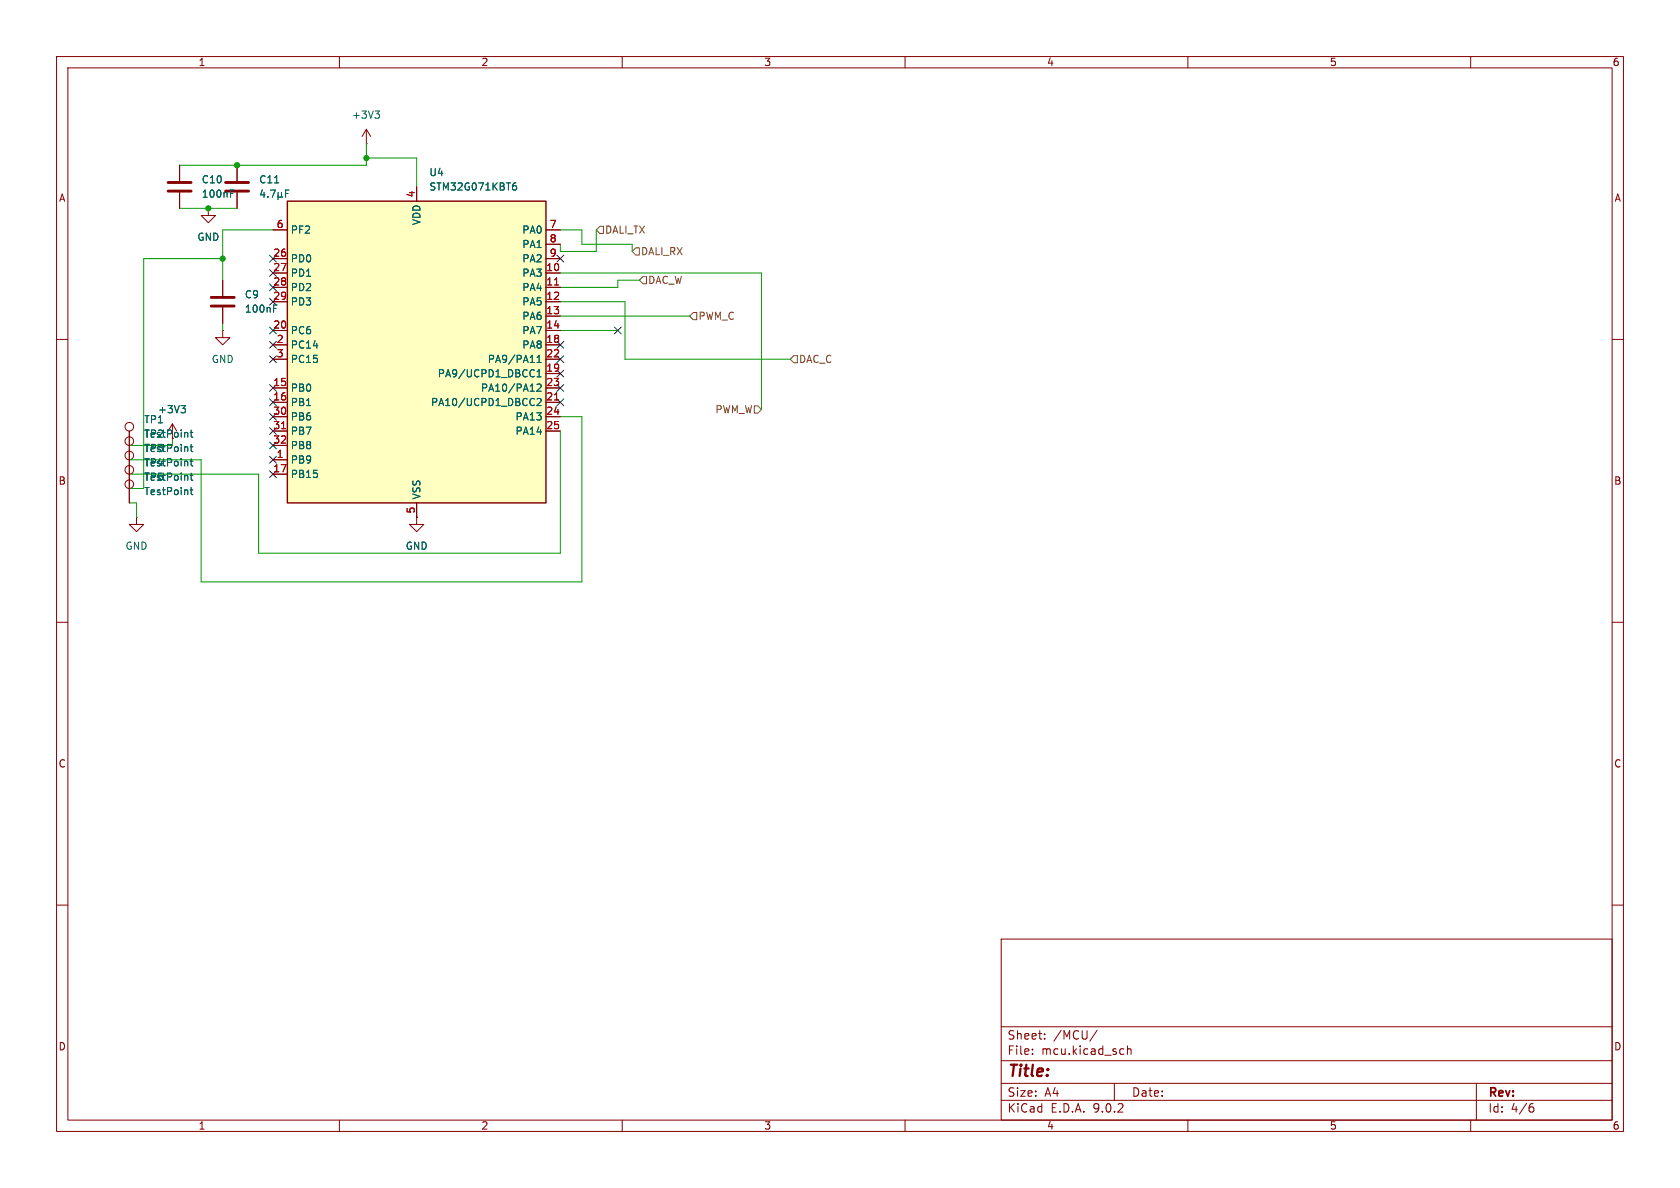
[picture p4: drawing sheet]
(kicad_sch
 (version 20250114)
 (generator "eeschema")
 (generator_version "9.0")
 (paper "A4")
 (lib_symbols
  (symbol "Connector:TestPoint"
   (pin_numbers (hide yes))
   (pin_names
    (offset 0.762) (hide yes)) (exclude_from_sim no) (in_bom yes) (on_board yes)
   (property "Reference" "TP" (at 0 6.858 0) (effects (font (size 1.27 1.27))))
   (property "Value" "TestPoint" (at 0 5.08 0) (effects (font (size 1.27 1.27))))
   (property "Footprint" "" (at 5.08 0 0) (effects (font (size 1.27 1.27)) (hide yes)))
   (property "Datasheet" "~" (at 5.08 0 0) (effects (font (size 1.27 1.27)) (hide yes)))
   (property "Description" "test point" (at 0 0 0) (effects (font (size 1.27 1.27)) (hide yes)))
   (symbol "TestPoint_0_1"
    (circle (center 0 3.302) (radius 0.762) (stroke (width 0) (type default)) (fill (type none))))
   (symbol "TestPoint_1_1"
    (pin passive line (at 0 0 90) (length 2.54) (name "1" (effects (font (size 1.27 1.27)))) (number "1" (effects (font (size 1.27 1.27))))))
   (embedded_fonts no))
  (symbol "Device:C"
   (pin_numbers (hide yes))
   (pin_names
    (offset 0.254)) (exclude_from_sim no) (in_bom yes) (on_board yes)
   (property "Reference" "C" (at 0.635 2.54 0) (effects (font (size 1.27 1.27)) (justify left)))
   (property "Value" "C" (at 0.635 -2.54 0) (effects (font (size 1.27 1.27)) (justify left)))
   (property "Footprint" "" (at 0.9652 -3.81 0) (effects (font (size 1.27 1.27)) (hide yes)))
   (property "Datasheet" "~" (at 0 0 0) (effects (font (size 1.27 1.27)) (hide yes)))
   (property "Description" "Unpolarized capacitor" (at 0 0 0) (effects (font (size 1.27 1.27)) (hide yes)))
   (symbol "C_0_1"
    (polyline (pts (xy -2.032 0.762) (xy 2.032 0.762)) (stroke (width 0.508) (type default)) (fill (type none)))
    (polyline (pts (xy -2.032 -0.762) (xy 2.032 -0.762)) (stroke (width 0.508) (type default)) (fill (type none))))
   (symbol "C_1_1"
    (pin passive line (at 0 3.81 270) (length 2.794) (name "~" (effects (font (size 1.27 1.27)))) (number "1" (effects (font (size 1.27 1.27)))))
    (pin passive line (at 0 -3.81 90) (length 2.794) (name "~" (effects (font (size 1.27 1.27)))) (number "2" (effects (font (size 1.27 1.27))))))
   (embedded_fonts no))
  (symbol "MCU_ST_STM32G0:STM32G071K8TxN" (exclude_from_sim no) (in_bom yes) (on_board yes)
   (property "Reference" "U" (at -22.86 29.21 0) (effects (font (size 1.27 1.27)) (justify left)))
   (property "Value" "STM32G071K8TxN" (at 2.54 29.21 0) (effects (font (size 1.27 1.27)) (justify left)))
   (property "Footprint" "Package_QFP:LQFP-32_7x7mm_P0.8mm" (at -22.86 -25.4 0) (effects (font (size 1.27 1.27)) (justify right) (hide yes)))
   (property "Datasheet" "https://www.st.com/resource/en/datasheet/stm32g071k8.pdf" (at 0 0 0) (effects (font (size 1.27 1.27)) (hide yes)))
   (property "Description" "STMicroelectronics Arm Cortex-M0+ MCU, 64KB flash, 36KB RAM, 64 MHz, 1.7-3.6V, 30 GPIO, LQFP32" (at 0 0 0) (effects (font (size 1.27 1.27)) (hide yes)))
   (symbol "STM32G071K8TxN_0_1"
    (rectangle (start -22.86 -25.4) (end 22.86 27.94) (stroke (width 0.254) (type default)) (fill (type background))))
   (symbol "STM32G071K8TxN_1_1"
    (pin bidirectional line (at -25.4 22.86 0) (length 2.54) (name "PF2" (effects (font (size 1.27 1.27)))) (number "6" (effects (font (size 1.27 1.27))))
    (alternate "RCC_MCO" bidirectional line))
    (pin bidirectional line (at -25.4 17.78 0) (length 2.54) (name "PD0" (effects (font (size 1.27 1.27)))) (number "26" (effects (font (size 1.27 1.27))))
    (alternate "SPI2_NSS" bidirectional line)
    (alternate "TIM16_CH1" bidirectional line)
    (alternate "UCPD2_CC1" bidirectional line))
    (pin bidirectional line (at -25.4 15.24 0) (length 2.54) (name "PD1" (effects (font (size 1.27 1.27)))) (number "27" (effects (font (size 1.27 1.27))))
    (alternate "SPI2_SCK" bidirectional line)
    (alternate "TIM17_CH1" bidirectional line)
    (alternate "UCPD2_DBCC1" bidirectional line))
    (pin bidirectional line (at -25.4 12.7 0) (length 2.54) (name "PD2" (effects (font (size 1.27 1.27)))) (number "28" (effects (font (size 1.27 1.27))))
    (alternate "TIM1_CH1N" bidirectional line)
    (alternate "TIM3_ETR" bidirectional line)
    (alternate "UCPD2_CC2" bidirectional line)
    (alternate "USART3_CK" bidirectional line)
    (alternate "USART3_DE" bidirectional line)
    (alternate "USART3_RTS" bidirectional line))
    (pin bidirectional line (at -25.4 10.16 0) (length 2.54) (name "PD3" (effects (font (size 1.27 1.27)))) (number "29" (effects (font (size 1.27 1.27))))
    (alternate "SPI2_MISO" bidirectional line)
    (alternate "TIM1_CH2N" bidirectional line)
    (alternate "UCPD2_DBCC2" bidirectional line)
    (alternate "USART2_CTS" bidirectional line)
    (alternate "USART2_NSS" bidirectional line))
    (pin bidirectional line (at -25.4 5.08 0) (length 2.54) (name "PC6" (effects (font (size 1.27 1.27)))) (number "20" (effects (font (size 1.27 1.27))))
    (alternate "TIM2_CH3" bidirectional line)
    (alternate "TIM3_CH1" bidirectional line)
    (alternate "UCPD1_FRSTX1" bidirectional line)
    (alternate "UCPD1_FRSTX2" bidirectional line))
    (pin bidirectional line (at -25.4 2.54 0) (length 2.54) (name "PC14" (effects (font (size 1.27 1.27)))) (number "2" (effects (font (size 1.27 1.27))))
    (alternate "RCC_OSC32_IN" bidirectional line)
    (alternate "RCC_OSC_IN" bidirectional line)
    (alternate "TIM1_BK2" bidirectional line))
    (pin bidirectional line (at -25.4 0 0) (length 2.54) (name "PC15" (effects (font (size 1.27 1.27)))) (number "3" (effects (font (size 1.27 1.27))))
    (alternate "RCC_OSC32_EN" bidirectional line)
    (alternate "RCC_OSC32_OUT" bidirectional line)
    (alternate "RCC_OSC_EN" bidirectional line)
    (alternate "TIM15_BK" bidirectional line))
    (pin bidirectional line (at -25.4 -5.08 0) (length 2.54) (name "PB0" (effects (font (size 1.27 1.27)))) (number "15" (effects (font (size 1.27 1.27))))
    (alternate "ADC1_IN8" bidirectional line)
    (alternate "COMP1_OUT" bidirectional line)
    (alternate "I2S1_WS" bidirectional line)
    (alternate "LPTIM1_OUT" bidirectional line)
    (alternate "SPI1_NSS" bidirectional line)
    (alternate "TIM1_CH2N" bidirectional line)
    (alternate "TIM3_CH3" bidirectional line)
    (alternate "UCPD1_FRSTX1" bidirectional line)
    (alternate "UCPD1_FRSTX2" bidirectional line)
    (alternate "USART3_RX" bidirectional line))
    (pin bidirectional line (at -25.4 -7.62 0) (length 2.54) (name "PB1" (effects (font (size 1.27 1.27)))) (number "16" (effects (font (size 1.27 1.27))))
    (alternate "ADC1_IN9" bidirectional line)
    (alternate "COMP1_INM" bidirectional line)
    (alternate "LPTIM2_IN1" bidirectional line)
    (alternate "LPUART1_DE" bidirectional line)
    (alternate "LPUART1_RTS" bidirectional line)
    (alternate "TIM14_CH1" bidirectional line)
    (alternate "TIM1_CH3N" bidirectional line)
    (alternate "TIM3_CH4" bidirectional line)
    (alternate "USART3_CK" bidirectional line)
    (alternate "USART3_DE" bidirectional line)
    (alternate "USART3_RTS" bidirectional line))
    (pin bidirectional line (at -25.4 -10.16 0) (length 2.54) (name "PB6" (effects (font (size 1.27 1.27)))) (number "30" (effects (font (size 1.27 1.27))))
    (alternate "COMP2_INP" bidirectional line)
    (alternate "I2C1_SCL" bidirectional line)
    (alternate "LPTIM1_ETR" bidirectional line)
    (alternate "SPI2_MISO" bidirectional line)
    (alternate "TIM16_CH1N" bidirectional line)
    (alternate "TIM1_CH3" bidirectional line)
    (alternate "USART1_TX" bidirectional line))
    (pin bidirectional line (at -25.4 -12.7 0) (length 2.54) (name "PB7" (effects (font (size 1.27 1.27)))) (number "31" (effects (font (size 1.27 1.27))))
    (alternate "COMP2_INM" bidirectional line)
    (alternate "I2C1_SDA" bidirectional line)
    (alternate "LPTIM1_IN2" bidirectional line)
    (alternate "SPI2_MOSI" bidirectional line)
    (alternate "SYS_PVD_IN" bidirectional line)
    (alternate "TIM17_CH1N" bidirectional line)
    (alternate "USART1_RX" bidirectional line)
    (alternate "USART4_CTS" bidirectional line)
    (alternate "USART4_NSS" bidirectional line))
    (pin bidirectional line (at -25.4 -15.24 0) (length 2.54) (name "PB8" (effects (font (size 1.27 1.27)))) (number "32" (effects (font (size 1.27 1.27))))
    (alternate "CEC" bidirectional line)
    (alternate "I2C1_SCL" bidirectional line)
    (alternate "SPI2_SCK" bidirectional line)
    (alternate "TIM15_BK" bidirectional line)
    (alternate "TIM16_CH1" bidirectional line)
    (alternate "USART3_TX" bidirectional line))
    (pin bidirectional line (at -25.4 -17.78 0) (length 2.54) (name "PB9" (effects (font (size 1.27 1.27)))) (number "1" (effects (font (size 1.27 1.27))))
    (alternate "DAC1_EXTI9" bidirectional line)
    (alternate "I2C1_SDA" bidirectional line)
    (alternate "IR_OUT" bidirectional line)
    (alternate "SPI2_NSS" bidirectional line)
    (alternate "TIM17_CH1" bidirectional line)
    (alternate "UCPD2_FRSTX1" bidirectional line)
    (alternate "UCPD2_FRSTX2" bidirectional line)
    (alternate "USART3_RX" bidirectional line))
    (pin bidirectional line (at -25.4 -20.32 0) (length 2.54) (name "PB15" (effects (font (size 1.27 1.27)))) (number "17" (effects (font (size 1.27 1.27))))
    (alternate "RTC_REFIN" bidirectional line)
    (alternate "SPI2_MOSI" bidirectional line)
    (alternate "TIM15_CH1N" bidirectional line)
    (alternate "TIM15_CH2" bidirectional line)
    (alternate "TIM1_CH3N" bidirectional line)
    (alternate "UCPD1_CC2" bidirectional line))
    (pin power_in line (at 0 30.48 270) (length 2.54) (name "VDD" (effects (font (size 1.27 1.27)))) (number "4" (effects (font (size 1.27 1.27)))))
    (pin power_in line (at 0 -27.94 90) (length 2.54) (name "VSS" (effects (font (size 1.27 1.27)))) (number "5" (effects (font (size 1.27 1.27)))))
    (pin bidirectional line (at 25.4 22.86 180) (length 2.54) (name "PA0" (effects (font (size 1.27 1.27)))) (number "7" (effects (font (size 1.27 1.27))))
    (alternate "ADC1_IN0" bidirectional line)
    (alternate "COMP1_INM" bidirectional line)
    (alternate "COMP1_OUT" bidirectional line)
    (alternate "LPTIM1_OUT" bidirectional line)
    (alternate "RTC_TAMP_IN2" bidirectional line)
    (alternate "SPI2_SCK" bidirectional line)
    (alternate "SYS_WKUP1" bidirectional line)
    (alternate "TIM2_CH1" bidirectional line)
    (alternate "TIM2_ETR" bidirectional line)
    (alternate "UCPD2_FRSTX1" bidirectional line)
    (alternate "UCPD2_FRSTX2" bidirectional line)
    (alternate "USART2_CTS" bidirectional line)
    (alternate "USART2_NSS" bidirectional line)
    (alternate "USART4_TX" bidirectional line))
    (pin bidirectional line (at 25.4 20.32 180) (length 2.54) (name "PA1" (effects (font (size 1.27 1.27)))) (number "8" (effects (font (size 1.27 1.27))))
    (alternate "ADC1_IN1" bidirectional line)
    (alternate "COMP1_INP" bidirectional line)
    (alternate "I2C1_SMBA" bidirectional line)
    (alternate "I2S1_CK" bidirectional line)
    (alternate "SPI1_SCK" bidirectional line)
    (alternate "TIM15_CH1N" bidirectional line)
    (alternate "TIM2_CH2" bidirectional line)
    (alternate "USART2_CK" bidirectional line)
    (alternate "USART2_DE" bidirectional line)
    (alternate "USART2_RTS" bidirectional line)
    (alternate "USART4_RX" bidirectional line))
    (pin bidirectional line (at 25.4 17.78 180) (length 2.54) (name "PA2" (effects (font (size 1.27 1.27)))) (number "9" (effects (font (size 1.27 1.27))))
    (alternate "ADC1_IN2" bidirectional line)
    (alternate "COMP2_INM" bidirectional line)
    (alternate "COMP2_OUT" bidirectional line)
    (alternate "I2S1_SD" bidirectional line)
    (alternate "LPUART1_TX" bidirectional line)
    (alternate "RCC_LSCO" bidirectional line)
    (alternate "SPI1_MOSI" bidirectional line)
    (alternate "SYS_WKUP4" bidirectional line)
    (alternate "TIM15_CH1" bidirectional line)
    (alternate "TIM2_CH3" bidirectional line)
    (alternate "UCPD1_FRSTX1" bidirectional line)
    (alternate "UCPD1_FRSTX2" bidirectional line)
    (alternate "USART2_TX" bidirectional line))
    (pin bidirectional line (at 25.4 15.24 180) (length 2.54) (name "PA3" (effects (font (size 1.27 1.27)))) (number "10" (effects (font (size 1.27 1.27))))
    (alternate "ADC1_IN3" bidirectional line)
    (alternate "COMP2_INP" bidirectional line)
    (alternate "LPUART1_RX" bidirectional line)
    (alternate "SPI2_MISO" bidirectional line)
    (alternate "TIM15_CH2" bidirectional line)
    (alternate "TIM2_CH4" bidirectional line)
    (alternate "UCPD2_FRSTX1" bidirectional line)
    (alternate "UCPD2_FRSTX2" bidirectional line)
    (alternate "USART2_RX" bidirectional line))
    (pin bidirectional line (at 25.4 12.7 180) (length 2.54) (name "PA4" (effects (font (size 1.27 1.27)))) (number "11" (effects (font (size 1.27 1.27))))
    (alternate "ADC1_IN4" bidirectional line)
    (alternate "DAC1_OUT1" bidirectional line)
    (alternate "I2S1_WS" bidirectional line)
    (alternate "LPTIM2_OUT" bidirectional line)
    (alternate "RTC_OUT_ALARM" bidirectional line)
    (alternate "RTC_OUT_CALIB" bidirectional line)
    (alternate "RTC_TAMP_IN1" bidirectional line)
    (alternate "RTC_TS" bidirectional line)
    (alternate "SPI1_NSS" bidirectional line)
    (alternate "SPI2_MOSI" bidirectional line)
    (alternate "SYS_WKUP2" bidirectional line)
    (alternate "TIM14_CH1" bidirectional line)
    (alternate "UCPD2_FRSTX1" bidirectional line)
    (alternate "UCPD2_FRSTX2" bidirectional line))
    (pin bidirectional line (at 25.4 10.16 180) (length 2.54) (name "PA5" (effects (font (size 1.27 1.27)))) (number "12" (effects (font (size 1.27 1.27))))
    (alternate "ADC1_IN5" bidirectional line)
    (alternate "CEC" bidirectional line)
    (alternate "DAC1_OUT2" bidirectional line)
    (alternate "I2S1_CK" bidirectional line)
    (alternate "LPTIM2_ETR" bidirectional line)
    (alternate "SPI1_SCK" bidirectional line)
    (alternate "TIM2_CH1" bidirectional line)
    (alternate "TIM2_ETR" bidirectional line)
    (alternate "UCPD1_FRSTX1" bidirectional line)
    (alternate "UCPD1_FRSTX2" bidirectional line)
    (alternate "USART3_TX" bidirectional line))
    (pin bidirectional line (at 25.4 7.62 180) (length 2.54) (name "PA6" (effects (font (size 1.27 1.27)))) (number "13" (effects (font (size 1.27 1.27))))
    (alternate "ADC1_IN6" bidirectional line)
    (alternate "COMP1_OUT" bidirectional line)
    (alternate "I2S1_MCK" bidirectional line)
    (alternate "LPUART1_CTS" bidirectional line)
    (alternate "SPI1_MISO" bidirectional line)
    (alternate "TIM16_CH1" bidirectional line)
    (alternate "TIM1_BK" bidirectional line)
    (alternate "TIM3_CH1" bidirectional line)
    (alternate "USART3_CTS" bidirectional line)
    (alternate "USART3_NSS" bidirectional line))
    (pin bidirectional line (at 25.4 5.08 180) (length 2.54) (name "PA7" (effects (font (size 1.27 1.27)))) (number "14" (effects (font (size 1.27 1.27))))
    (alternate "ADC1_IN7" bidirectional line)
    (alternate "COMP2_OUT" bidirectional line)
    (alternate "I2S1_SD" bidirectional line)
    (alternate "SPI1_MOSI" bidirectional line)
    (alternate "TIM14_CH1" bidirectional line)
    (alternate "TIM17_CH1" bidirectional line)
    (alternate "TIM1_CH1N" bidirectional line)
    (alternate "TIM3_CH2" bidirectional line)
    (alternate "UCPD1_FRSTX1" bidirectional line)
    (alternate "UCPD1_FRSTX2" bidirectional line))
    (pin bidirectional line (at 25.4 2.54 180) (length 2.54) (name "PA8" (effects (font (size 1.27 1.27)))) (number "18" (effects (font (size 1.27 1.27))))
    (alternate "LPTIM2_OUT" bidirectional line)
    (alternate "RCC_MCO" bidirectional line)
    (alternate "SPI2_NSS" bidirectional line)
    (alternate "TIM1_CH1" bidirectional line)
    (alternate "UCPD1_CC1" bidirectional line))
    (pin bidirectional line (at 25.4 0 180) (length 2.54) (name "PA9/PA11" (effects (font (size 1.27 1.27)))) (number "22" (effects (font (size 1.27 1.27))))
    (alternate "ADC1_EXTI11 (PA11)" bidirectional line)
    (alternate "COMP1_OUT (PA11)" bidirectional line)
    (alternate "DAC1_EXTI9 (PA9)" bidirectional line)
    (alternate "I2C1_SCL (PA9)" bidirectional line)
    (alternate "I2C2_SCL (PA11)" bidirectional line)
    (alternate "I2S1_MCK (PA11)" bidirectional line)
    (alternate "PA11" bidirectional line)
    (alternate "PA9" bidirectional line)
    (alternate "RCC_MCO (PA9)" bidirectional line)
    (alternate "SPI1_MISO (PA11)" bidirectional line)
    (alternate "SPI2_MISO (PA9)" bidirectional line)
    (alternate "TIM15_BK (PA9)" bidirectional line)
    (alternate "TIM1_BK2 (PA11)" bidirectional line)
    (alternate "TIM1_CH2 (PA9)" bidirectional line)
    (alternate "TIM1_CH4 (PA11)" bidirectional line)
    (alternate "USART1_CTS (PA11)" bidirectional line)
    (alternate "USART1_NSS (PA11)" bidirectional line)
    (alternate "USART1_TX (PA9)" bidirectional line))
    (pin bidirectional line (at 25.4 -2.54 180) (length 2.54) (name "PA9/UCPD1_DBCC1" (effects (font (size 1.27 1.27)))) (number "19" (effects (font (size 1.27 1.27))))
    (alternate "DAC1_EXTI9 (PA9)" bidirectional line)
    (alternate "I2C1_SCL (PA9)" bidirectional line)
    (alternate "PA9" bidirectional line)
    (alternate "RCC_MCO (PA9)" bidirectional line)
    (alternate "SPI2_MISO (PA9)" bidirectional line)
    (alternate "TIM15_BK (PA9)" bidirectional line)
    (alternate "TIM1_CH2 (PA9)" bidirectional line)
    (alternate "UCPD1_DBCC1" bidirectional line)
    (alternate "UCPD1_DBCC1 (PA9)" bidirectional line)
    (alternate "UCPD1_DBCC1 (UCPD1_DBCC1)" bidirectional line)
    (alternate "USART1_TX (PA9)" bidirectional line))
    (pin bidirectional line (at 25.4 -5.08 180) (length 2.54) (name "PA10/PA12" (effects (font (size 1.27 1.27)))) (number "23" (effects (font (size 1.27 1.27))))
    (alternate "COMP2_OUT (PA12)" bidirectional line)
    (alternate "I2C1_SDA (PA10)" bidirectional line)
    (alternate "I2C2_SDA (PA12)" bidirectional line)
    (alternate "I2S1_SD (PA12)" bidirectional line)
    (alternate "I2S_CKIN (PA12)" bidirectional line)
    (alternate "PA10" bidirectional line)
    (alternate "PA12" bidirectional line)
    (alternate "SPI1_MOSI (PA12)" bidirectional line)
    (alternate "SPI2_MOSI (PA10)" bidirectional line)
    (alternate "TIM17_BK (PA10)" bidirectional line)
    (alternate "TIM1_CH3 (PA10)" bidirectional line)
    (alternate "TIM1_ETR (PA12)" bidirectional line)
    (alternate "USART1_CK (PA12)" bidirectional line)
    (alternate "USART1_DE (PA12)" bidirectional line)
    (alternate "USART1_RTS (PA12)" bidirectional line)
    (alternate "USART1_RX (PA10)" bidirectional line))
    (pin bidirectional line (at 25.4 -7.62 180) (length 2.54) (name "PA10/UCPD1_DBCC2" (effects (font (size 1.27 1.27)))) (number "21" (effects (font (size 1.27 1.27))))
    (alternate "I2C1_SDA (PA10)" bidirectional line)
    (alternate "PA10" bidirectional line)
    (alternate "SPI2_MOSI (PA10)" bidirectional line)
    (alternate "TIM17_BK (PA10)" bidirectional line)
    (alternate "TIM1_CH3 (PA10)" bidirectional line)
    (alternate "UCPD1_DBCC2" bidirectional line)
    (alternate "UCPD1_DBCC2 (PA10)" bidirectional line)
    (alternate "UCPD1_DBCC2 (UCPD1_DBCC2)" bidirectional line)
    (alternate "USART1_RX (PA10)" bidirectional line))
    (pin bidirectional line (at 25.4 -10.16 180) (length 2.54) (name "PA13" (effects (font (size 1.27 1.27)))) (number "24" (effects (font (size 1.27 1.27))))
    (alternate "IR_OUT" bidirectional line)
    (alternate "SYS_SWDIO" bidirectional line))
    (pin bidirectional line (at 25.4 -12.7 180) (length 2.54) (name "PA14" (effects (font (size 1.27 1.27)))) (number "25" (effects (font (size 1.27 1.27))))
    (alternate "SYS_SWCLK" bidirectional line)
    (alternate "USART2_TX" bidirectional line)))
   (embedded_fonts no))
  (symbol "power:+3V3"
   (power)
   (pin_numbers (hide yes))
   (pin_names
    (offset 0) (hide yes)) (exclude_from_sim no) (in_bom yes) (on_board yes)
   (property "Reference" "#PWR" (at 0 -3.81 0) (effects (font (size 1.27 1.27)) (hide yes)))
   (property "Value" "+3V3" (at 0 3.556 0) (effects (font (size 1.27 1.27))))
   (property "Footprint" "" (at 0 0 0) (effects (font (size 1.27 1.27)) (hide yes)))
   (property "Datasheet" "" (at 0 0 0) (effects (font (size 1.27 1.27)) (hide yes)))
   (property "Description" "Power symbol creates a global label with name \"+3V3\"" (at 0 0 0) (effects (font (size 1.27 1.27)) (hide yes)))
   (symbol "+3V3_0_1"
    (polyline (pts (xy -0.762 1.27) (xy 0 2.54)) (stroke (width 0) (type default)) (fill (type none)))
    (polyline (pts (xy 0 2.54) (xy 0.762 1.27)) (stroke (width 0) (type default)) (fill (type none)))
    (polyline (pts (xy 0 0) (xy 0 2.54)) (stroke (width 0) (type default)) (fill (type none))))
   (symbol "+3V3_1_1"
    (pin power_in line (at 0 0 90) (length 0) (name "~" (effects (font (size 1.27 1.27)))) (number "1" (effects (font (size 1.27 1.27))))))
   (embedded_fonts no))
  (symbol "power:GND"
   (power)
   (pin_numbers (hide yes))
   (pin_names
    (offset 0) (hide yes)) (exclude_from_sim no) (in_bom yes) (on_board yes)
   (property "Reference" "#PWR" (at 0 -6.35 0) (effects (font (size 1.27 1.27)) (hide yes)))
   (property "Value" "GND" (at 0 -3.81 0) (effects (font (size 1.27 1.27))))
   (property "Footprint" "" (at 0 0 0) (effects (font (size 1.27 1.27)) (hide yes)))
   (property "Datasheet" "" (at 0 0 0) (effects (font (size 1.27 1.27)) (hide yes)))
   (property "Description" "Power symbol creates a global label with name \"GND\" , ground" (at 0 0 0) (effects (font (size 1.27 1.27)) (hide yes)))
   (symbol "GND_0_1"
    (polyline (pts (xy 0 0) (xy 0 -1.27) (xy 1.27 -1.27) (xy 0 -2.54) (xy -1.27 -1.27) (xy 0 -1.27)) (stroke (width 0) (type default)) (fill (type none))))
   (symbol "GND_1_1"
    (pin power_in line (at 0 0 270) (length 0) (name "~" (effects (font (size 1.27 1.27)))) (number "1" (effects (font (size 1.27 1.27))))))
   (embedded_fonts no)))
 (junction
  (at 36.83 36.83)
  (diameter 0)
  (color 0 0 0 0))
 (junction
  (at 39.37 45.72)
  (diameter 0)
  (color 0 0 0 0))
 (junction
  (at 64.77 27.94)
  (diameter 0)
  (color 0 0 0 0))
 (junction
  (at 41.91 29.21)
  (diameter 0)
  (color 0 0 0 0))
 (no_connect
  (at 48.26 50.8))
 (no_connect
  (at 109.22 58.42))
 (no_connect
  (at 48.26 63.5))
 (no_connect
  (at 48.26 68.58))
 (no_connect
  (at 48.26 71.12))
 (no_connect
  (at 48.26 53.34))
 (no_connect
  (at 48.26 60.96))
 (no_connect
  (at 48.26 45.72))
 (no_connect
  (at 99.06 71.12))
 (no_connect
  (at 99.06 63.5))
 (no_connect
  (at 99.06 60.96))
 (no_connect
  (at 48.26 73.66))
 (no_connect
  (at 48.26 78.74))
 (no_connect
  (at 99.06 68.58))
 (no_connect
  (at 99.06 45.72))
 (no_connect
  (at 48.26 48.26))
 (no_connect
  (at 48.26 58.42))
 (no_connect
  (at 48.26 81.28))
 (no_connect
  (at 99.06 66.04))
 (no_connect
  (at 48.26 76.2))
 (no_connect
  (at 48.26 83.82))
 (wire
  (pts (xy 22.86 81.28) (xy 35.56 81.28))
  (stroke (width 0) (type default)))
 (wire
  (pts (xy 48.26 40.64) (xy 39.37 40.64))
  (stroke (width 0) (type default)))
 (wire
  (pts (xy 99.06 44.45) (xy 99.06 43.18))
  (stroke (width 0) (type default)))
 (wire
  (pts (xy 24.13 88.9) (xy 24.13 91.44))
  (stroke (width 0) (type default)))
 (wire
  (pts (xy 99.06 50.8) (xy 109.22 50.8))
  (stroke (width 0) (type default)))
 (wire
  (pts (xy 73.66 27.94) (xy 73.66 33.02))
  (stroke (width 0) (type default)))
 (wire
  (pts (xy 22.86 83.82) (xy 45.72 83.82))
  (stroke (width 0) (type default)))
 (wire
  (pts (xy 22.86 86.36) (xy 25.4 86.36))
  (stroke (width 0) (type default)))
 (wire
  (pts (xy 41.91 29.21) (xy 64.77 29.21))
  (stroke (width 0) (type default)))
 (wire
  (pts (xy 102.87 102.87) (xy 102.87 73.66))
  (stroke (width 0) (type default)))
 (wire
  (pts (xy 110.49 53.34) (xy 110.49 63.5))
  (stroke (width 0) (type default)))
 (wire
  (pts (xy 109.22 49.53) (xy 113.03 49.53))
  (stroke (width 0) (type default)))
 (wire
  (pts (xy 134.62 48.26) (xy 134.62 72.39))
  (stroke (width 0) (type default)))
 (wire
  (pts (xy 110.49 63.5) (xy 139.7 63.5))
  (stroke (width 0) (type default)))
 (wire
  (pts (xy 36.83 36.83) (xy 41.91 36.83))
  (stroke (width 0) (type default)))
 (wire
  (pts (xy 73.66 27.94) (xy 64.77 27.94))
  (stroke (width 0) (type default)))
 (wire
  (pts (xy 45.72 83.82) (xy 45.72 97.79))
  (stroke (width 0) (type default)))
 (wire
  (pts (xy 31.75 36.83) (xy 36.83 36.83))
  (stroke (width 0) (type default)))
 (wire
  (pts (xy 105.41 44.45) (xy 99.06 44.45))
  (stroke (width 0) (type default)))
 (wire
  (pts (xy 99.06 40.64) (xy 102.87 40.64))
  (stroke (width 0) (type default)))
 (wire
  (pts (xy 39.37 58.42) (xy 39.37 57.15))
  (stroke (width 0) (type default)))
 (wire
  (pts (xy 25.4 86.36) (xy 25.4 45.72))
  (stroke (width 0) (type default)))
 (wire
  (pts (xy 22.86 88.9) (xy 24.13 88.9))
  (stroke (width 0) (type default)))
 (wire
  (pts (xy 64.77 29.21) (xy 64.77 27.94))
  (stroke (width 0) (type default)))
 (wire
  (pts (xy 99.06 97.79) (xy 99.06 76.2))
  (stroke (width 0) (type default)))
 (wire
  (pts (xy 102.87 43.18) (xy 111.76 43.18))
  (stroke (width 0) (type default)))
 (wire
  (pts (xy 102.87 73.66) (xy 99.06 73.66))
  (stroke (width 0) (type default)))
 (wire
  (pts (xy 99.06 58.42) (xy 109.22 58.42))
  (stroke (width 0) (type default)))
 (wire
  (pts (xy 35.56 81.28) (xy 35.56 102.87))
  (stroke (width 0) (type default)))
 (wire
  (pts (xy 111.76 43.18) (xy 111.76 44.45))
  (stroke (width 0) (type default)))
 (wire
  (pts (xy 105.41 40.64) (xy 105.41 44.45))
  (stroke (width 0) (type default)))
 (wire
  (pts (xy 102.87 40.64) (xy 102.87 43.18))
  (stroke (width 0) (type default)))
 (wire
  (pts (xy 39.37 45.72) (xy 39.37 49.53))
  (stroke (width 0) (type default)))
 (wire
  (pts (xy 39.37 40.64) (xy 39.37 45.72))
  (stroke (width 0) (type default)))
 (wire
  (pts (xy 109.22 50.8) (xy 109.22 49.53))
  (stroke (width 0) (type default)))
 (wire
  (pts (xy 99.06 48.26) (xy 134.62 48.26))
  (stroke (width 0) (type default)))
 (wire
  (pts (xy 45.72 97.79) (xy 99.06 97.79))
  (stroke (width 0) (type default)))
 (wire
  (pts (xy 99.06 55.88) (xy 121.92 55.88))
  (stroke (width 0) (type default)))
 (wire
  (pts (xy 30.48 78.74) (xy 22.86 78.74))
  (stroke (width 0) (type default)))
 (wire
  (pts (xy 35.56 102.87) (xy 102.87 102.87))
  (stroke (width 0) (type default)))
 (wire
  (pts (xy 30.48 77.47) (xy 30.48 78.74))
  (stroke (width 0) (type default)))
 (wire
  (pts (xy 99.06 53.34) (xy 110.49 53.34))
  (stroke (width 0) (type default)))
 (wire
  (pts (xy 64.77 27.94) (xy 64.77 25.4))
  (stroke (width 0) (type default)))
 (wire
  (pts (xy 31.75 29.21) (xy 41.91 29.21))
  (stroke (width 0) (type default)))
 (wire
  (pts (xy 25.4 45.72) (xy 39.37 45.72))
  (stroke (width 0) (type default)))
 (hierarchical_label "PWM_W"
  (shape input)
  (at 134.62 72.39 180)
  (effects (font (size 1.27 1.27)) (justify right)))
 (hierarchical_label "DAC_C"
  (shape input)
  (at 139.7 63.5 0)
  (effects (font (size 1.27 1.27)) (justify left)))
 (hierarchical_label "DALI_TX"
  (shape input)
  (at 105.41 40.64 0)
  (effects (font (size 1.27 1.27)) (justify left)))
 (hierarchical_label "PWM_C"
  (shape input)
  (at 121.92 55.88 0)
  (effects (font (size 1.27 1.27)) (justify left)))
 (hierarchical_label "DAC_W"
  (shape input)
  (at 113.03 49.53 0)
  (effects (font (size 1.27 1.27)) (justify left)))
 (hierarchical_label "DALI_RX"
  (shape input)
  (at 111.76 44.45 0)
  (effects (font (size 1.27 1.27)) (justify left)))
 (symbol
  (lib_id "Device:C")
  (at 39.37 53.34 0)
  (unit 1)
  (exclude_from_sim no)
  (in_bom yes)
  (on_board yes)
  (dnp no)
  (fields_autoplaced yes)
  (property "Reference" "C9" (at 43.18 52.0699 0) (effects (font (size 1.27 1.27)) (justify left)))
  (property "Value" "100nF" (at 43.18 54.6099 0) (effects (font (size 1.27 1.27)) (justify left)))
  (property "Footprint" "Capacitor_SMD:C_0603_1608Metric" (at 40.3352 57.15 0) (effects (font (size 1.27 1.27)) (hide yes)))
  (property "Datasheet" "~" (at 39.37 53.34 0) (effects (font (size 1.27 1.27)) (hide yes)))
  (property "Description" "Unpolarized capacitor" (at 39.37 53.34 0) (effects (font (size 1.27 1.27)) (hide yes)))
  (pin "1")
  (pin "2"))
 (symbol
  (lib_id "Connector:TestPoint")
  (at 22.86 83.82 0)
  (unit 1)
  (exclude_from_sim no)
  (in_bom yes)
  (on_board yes)
  (dnp no)
  (fields_autoplaced yes)
  (property "Reference" "TP3" (at 25.4 79.2479 0) (effects (font (size 1.27 1.27)) (justify left)))
  (property "Value" "TestPoint" (at 25.4 81.7879 0) (effects (font (size 1.27 1.27)) (justify left)))
  (property "Footprint" "TestPoint:TestPoint_Pad_D1.0mm" (at 27.94 83.82 0) (effects (font (size 1.27 1.27)) (hide yes)))
  (property "Datasheet" "~" (at 27.94 83.82 0) (effects (font (size 1.27 1.27)) (hide yes)))
  (property "Description" "test point" (at 22.86 83.82 0) (effects (font (size 1.27 1.27)) (hide yes)))
  (pin "1"))
 (symbol
  (lib_id "Connector:TestPoint")
  (at 22.86 78.74 0)
  (unit 1)
  (exclude_from_sim no)
  (in_bom yes)
  (on_board yes)
  (dnp no)
  (fields_autoplaced yes)
  (property "Reference" "TP1" (at 25.4 74.1679 0) (effects (font (size 1.27 1.27)) (justify left)))
  (property "Value" "TestPoint" (at 25.4 76.7079 0) (effects (font (size 1.27 1.27)) (justify left)))
  (property "Footprint" "TestPoint:TestPoint_Pad_D1.0mm" (at 27.94 78.74 0) (effects (font (size 1.27 1.27)) (hide yes)))
  (property "Datasheet" "~" (at 27.94 78.74 0) (effects (font (size 1.27 1.27)) (hide yes)))
  (property "Description" "test point" (at 22.86 78.74 0) (effects (font (size 1.27 1.27)) (hide yes)))
  (pin "1"))
 (symbol
  (lib_id "power:GND")
  (at 36.83 36.83 0)
  (unit 1)
  (exclude_from_sim no)
  (in_bom yes)
  (on_board yes)
  (dnp no)
  (fields_autoplaced yes)
  (property "Reference" "#PWR015" (at 36.83 43.18 0) (effects (font (size 1.27 1.27)) (hide yes)))
  (property "Value" "GND" (at 36.83 41.91 0) (effects (font (size 1.27 1.27))))
  (property "Footprint" "" (at 36.83 36.83 0) (effects (font (size 1.27 1.27)) (hide yes)))
  (property "Datasheet" "" (at 36.83 36.83 0) (effects (font (size 1.27 1.27)) (hide yes)))
  (property "Description" "Power symbol creates a global label with name \"GND\" , ground" (at 36.83 36.83 0) (effects (font (size 1.27 1.27)) (hide yes)))
  (pin "1"))
 (symbol
  (lib_id "Connector:TestPoint")
  (at 22.86 88.9 0)
  (unit 1)
  (exclude_from_sim no)
  (in_bom yes)
  (on_board yes)
  (dnp no)
  (fields_autoplaced yes)
  (property "Reference" "TP5" (at 25.4 84.3279 0) (effects (font (size 1.27 1.27)) (justify left)))
  (property "Value" "TestPoint" (at 25.4 86.8679 0) (effects (font (size 1.27 1.27)) (justify left)))
  (property "Footprint" "TestPoint:TestPoint_Pad_D1.0mm" (at 27.94 88.9 0) (effects (font (size 1.27 1.27)) (hide yes)))
  (property "Datasheet" "~" (at 27.94 88.9 0) (effects (font (size 1.27 1.27)) (hide yes)))
  (property "Description" "test point" (at 22.86 88.9 0) (effects (font (size 1.27 1.27)) (hide yes)))
  (pin "1"))
 (symbol
  (lib_id "Device:C")
  (at 31.75 33.02 0)
  (unit 1)
  (exclude_from_sim no)
  (in_bom yes)
  (on_board yes)
  (dnp no)
  (fields_autoplaced yes)
  (property "Reference" "C10" (at 35.56 31.7499 0) (effects (font (size 1.27 1.27)) (justify left)))
  (property "Value" "100nF" (at 35.56 34.2899 0) (effects (font (size 1.27 1.27)) (justify left)))
  (property "Footprint" "Capacitor_SMD:C_0603_1608Metric" (at 32.7152 36.83 0) (effects (font (size 1.27 1.27)) (hide yes)))
  (property "Datasheet" "~" (at 31.75 33.02 0) (effects (font (size 1.27 1.27)) (hide yes)))
  (property "Description" "Unpolarized capacitor" (at 31.75 33.02 0) (effects (font (size 1.27 1.27)) (hide yes)))
  (pin "2")
  (pin "1"))
 (symbol
  (lib_id "power:+3V3")
  (at 64.77 25.4 0)
  (unit 1)
  (exclude_from_sim no)
  (in_bom yes)
  (on_board yes)
  (dnp no)
  (fields_autoplaced yes)
  (property "Reference" "#PWR014" (at 64.77 29.21 0) (effects (font (size 1.27 1.27)) (hide yes)))
  (property "Value" "+3V3" (at 64.77 20.32 0) (effects (font (size 1.27 1.27))))
  (property "Footprint" "" (at 64.77 25.4 0) (effects (font (size 1.27 1.27)) (hide yes)))
  (property "Datasheet" "" (at 64.77 25.4 0) (effects (font (size 1.27 1.27)) (hide yes)))
  (property "Description" "Power symbol creates a global label with name \"+3V3\"" (at 64.77 25.4 0) (effects (font (size 1.27 1.27)) (hide yes)))
  (pin "1"))
 (symbol
  (lib_id "power:GND")
  (at 24.13 91.44 0)
  (unit 1)
  (exclude_from_sim no)
  (in_bom yes)
  (on_board yes)
  (dnp no)
  (fields_autoplaced yes)
  (property "Reference" "#PWR019" (at 24.13 97.79 0) (effects (font (size 1.27 1.27)) (hide yes)))
  (property "Value" "GND" (at 24.13 96.52 0) (effects (font (size 1.27 1.27))))
  (property "Footprint" "" (at 24.13 91.44 0) (effects (font (size 1.27 1.27)) (hide yes)))
  (property "Datasheet" "" (at 24.13 91.44 0) (effects (font (size 1.27 1.27)) (hide yes)))
  (property "Description" "Power symbol creates a global label with name \"GND\" , ground" (at 24.13 91.44 0) (effects (font (size 1.27 1.27)) (hide yes)))
  (pin "1"))
 (symbol
  (lib_id "Connector:TestPoint")
  (at 22.86 86.36 0)
  (unit 1)
  (exclude_from_sim no)
  (in_bom yes)
  (on_board yes)
  (dnp no)
  (fields_autoplaced yes)
  (property "Reference" "TP4" (at 25.4 81.7879 0) (effects (font (size 1.27 1.27)) (justify left)))
  (property "Value" "TestPoint" (at 25.4 84.3279 0) (effects (font (size 1.27 1.27)) (justify left)))
  (property "Footprint" "TestPoint:TestPoint_Pad_D1.0mm" (at 27.94 86.36 0) (effects (font (size 1.27 1.27)) (hide yes)))
  (property "Datasheet" "~" (at 27.94 86.36 0) (effects (font (size 1.27 1.27)) (hide yes)))
  (property "Description" "test point" (at 22.86 86.36 0) (effects (font (size 1.27 1.27)) (hide yes)))
  (pin "1"))
 (symbol
  (lib_id "power:GND")
  (at 39.37 58.42 0)
  (unit 1)
  (exclude_from_sim no)
  (in_bom yes)
  (on_board yes)
  (dnp no)
  (fields_autoplaced yes)
  (property "Reference" "#PWR017" (at 39.37 64.77 0) (effects (font (size 1.27 1.27)) (hide yes)))
  (property "Value" "GND" (at 39.37 63.5 0) (effects (font (size 1.27 1.27))))
  (property "Footprint" "" (at 39.37 58.42 0) (effects (font (size 1.27 1.27)) (hide yes)))
  (property "Datasheet" "" (at 39.37 58.42 0) (effects (font (size 1.27 1.27)) (hide yes)))
  (property "Description" "Power symbol creates a global label with name \"GND\" , ground" (at 39.37 58.42 0) (effects (font (size 1.27 1.27)) (hide yes)))
  (pin "1"))
 (symbol
  (lib_id "Connector:TestPoint")
  (at 22.86 81.28 0)
  (unit 1)
  (exclude_from_sim no)
  (in_bom yes)
  (on_board yes)
  (dnp no)
  (fields_autoplaced yes)
  (property "Reference" "TP2" (at 25.4 76.7079 0) (effects (font (size 1.27 1.27)) (justify left)))
  (property "Value" "TestPoint" (at 25.4 79.2479 0) (effects (font (size 1.27 1.27)) (justify left)))
  (property "Footprint" "TestPoint:TestPoint_Pad_D1.0mm" (at 27.94 81.28 0) (effects (font (size 1.27 1.27)) (hide yes)))
  (property "Datasheet" "~" (at 27.94 81.28 0) (effects (font (size 1.27 1.27)) (hide yes)))
  (property "Description" "test point" (at 22.86 81.28 0) (effects (font (size 1.27 1.27)) (hide yes)))
  (pin "1"))
 (symbol
  (lib_id "Device:C")
  (at 41.91 33.02 0)
  (unit 1)
  (exclude_from_sim no)
  (in_bom yes)
  (on_board yes)
  (dnp no)
  (fields_autoplaced yes)
  (property "Reference" "C11" (at 45.72 31.7499 0) (effects (font (size 1.27 1.27)) (justify left)))
  (property "Value" "4.7µF" (at 45.72 34.2899 0) (effects (font (size 1.27 1.27)) (justify left)))
  (property "Footprint" "Capacitor_SMD:C_0603_1608Metric" (at 42.8752 36.83 0) (effects (font (size 1.27 1.27)) (hide yes)))
  (property "Datasheet" "~" (at 41.91 33.02 0) (effects (font (size 1.27 1.27)) (hide yes)))
  (property "Description" "Unpolarized capacitor" (at 41.91 33.02 0) (effects (font (size 1.27 1.27)) (hide yes)))
  (pin "2")
  (pin "1"))
 (symbol
  (lib_id "power:GND")
  (at 73.66 91.44 0)
  (unit 1)
  (exclude_from_sim no)
  (in_bom yes)
  (on_board yes)
  (dnp no)
  (fields_autoplaced yes)
  (property "Reference" "#PWR016" (at 73.66 97.79 0) (effects (font (size 1.27 1.27)) (hide yes)))
  (property "Value" "GND" (at 73.66 96.52 0) (effects (font (size 1.27 1.27))))
  (property "Footprint" "" (at 73.66 91.44 0) (effects (font (size 1.27 1.27)) (hide yes)))
  (property "Datasheet" "" (at 73.66 91.44 0) (effects (font (size 1.27 1.27)) (hide yes)))
  (property "Description" "Power symbol creates a global label with name \"GND\" , ground" (at 73.66 91.44 0) (effects (font (size 1.27 1.27)) (hide yes)))
  (pin "1"))
 (symbol
  (lib_id "MCU_ST_STM32G0:STM32G071K8TxN")
  (at 73.66 63.5 0)
  (unit 1)
  (exclude_from_sim no)
  (in_bom yes)
  (on_board yes)
  (dnp no)
  (fields_autoplaced yes)
  (property "Reference" "U4" (at 75.8033 30.48 0) (effects (font (size 1.27 1.27)) (justify left)))
  (property "Value" "STM32G071KBT6" (at 75.8033 33.02 0) (effects (font (size 1.27 1.27)) (justify left)))
  (property "Footprint" "Package_QFP:LQFP-32_7x7mm_P0.8mm" (at 50.8 88.9 0) (effects (font (size 1.27 1.27)) (justify right) (hide yes)))
  (property "Datasheet" "https://www.st.com/resource/en/datasheet/stm32g071k8.pdf" (at 73.66 63.5 0) (effects (font (size 1.27 1.27)) (hide yes)))
  (property "Description" "STMicroelectronics Arm Cortex-M0+ MCU, 64KB flash, 36KB RAM, 64 MHz, 1.7-3.6V, 30 GPIO, LQFP32" (at 73.66 63.5 0) (effects (font (size 1.27 1.27)) (hide yes)))
  (pin "2")
  (pin "26")
  (pin "27")
  (pin "29")
  (pin "6")
  (pin "28")
  (pin "20")
  (pin "17")
  (pin "5")
  (pin "15")
  (pin "10")
  (pin "8")
  (pin "3")
  (pin "30")
  (pin "31")
  (pin "32")
  (pin "1")
  (pin "16")
  (pin "4")
  (pin "7")
  (pin "9")
  (pin "11")
  (pin "14")
  (pin "23")
  (pin "18")
  (pin "21")
  (pin "24")
  (pin "25")
  (pin "13")
  (pin "19")
  (pin "22")
  (pin "12"))
 (symbol
  (lib_id "power:+3V3")
  (at 30.48 77.47 0)
  (unit 1)
  (exclude_from_sim no)
  (in_bom yes)
  (on_board yes)
  (dnp no)
  (fields_autoplaced yes)
  (property "Reference" "#PWR018" (at 30.48 81.28 0) (effects (font (size 1.27 1.27)) (hide yes)))
  (property "Value" "+3V3" (at 30.48 72.39 0) (effects (font (size 1.27 1.27))))
  (property "Footprint" "" (at 30.48 77.47 0) (effects (font (size 1.27 1.27)) (hide yes)))
  (property "Datasheet" "" (at 30.48 77.47 0) (effects (font (size 1.27 1.27)) (hide yes)))
  (property "Description" "Power symbol creates a global label with name \"+3V3\"" (at 30.48 77.47 0) (effects (font (size 1.27 1.27)) (hide yes)))
  (pin "1")))
